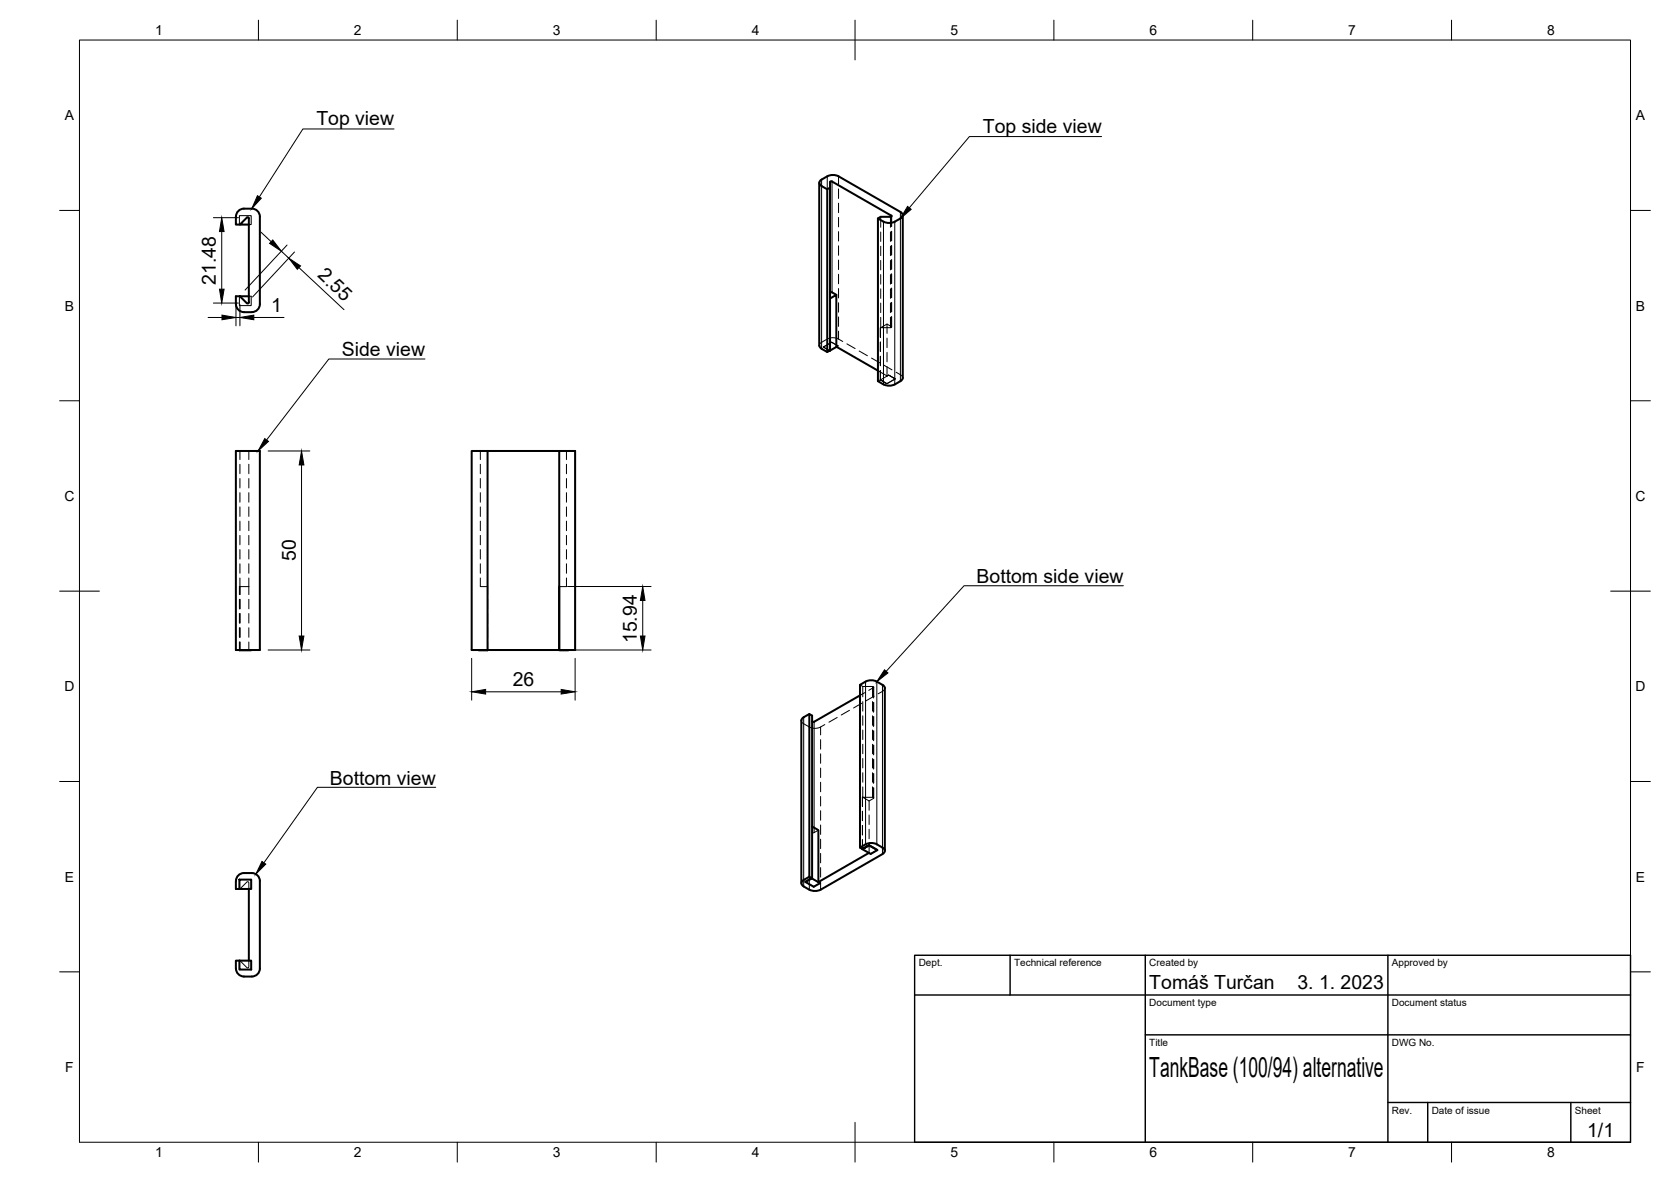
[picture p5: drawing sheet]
<svg xmlns="http://www.w3.org/2000/svg" width="420mm" height="297mm" viewBox="0 0 420 297" stroke-linecap="round" stroke-linejoin="round" font-family="sans-serif">
<g fill="none" stroke="#000" stroke-width=".25">
<path d="M20 10.1h390v276.9h-390zM65 5.1v5M115 5.1v5M165 5.1v5M215 5.1v10M265 5.1v5M315 5.1v5M365 5.1v5M99.1 32.4h-22.9l-11 17.1M277 34.3h-33.2l-15.2 17.9M15 52.9h5M53.7 54.7h6.3"/>
<path d="M55.8 54.7l.5 3.5h-1.1zM55.8 58.2v14.5M60.3 56.4h-.1v-2.2h3v2.2h-.6M64.7 49.2l1 .6-2.4 2.6zM65.6 58.3l2.6 2.4M206.6 45.1v42.6M208 44.3v3.3M209.2 45.6v27.9M210.8 44.3v2M210.8 47.5v2.4M210.8 51.1v2.3M210.8 54.6v2.4"/>
<path d="M210.8 58.2v2.4M221.4 54.5v2.6M221.4 58.3v2.4M222.1 55.7v40.9M223.9 54.5v2.6M223.9 58.3v2.4M224.1 54.2v2.7M224.1 58.1v2.4M224.2 54.3v2.6M224.2 58.1v2.4M225 55.7v40.9M226.4 53.3v42.5"/>
<path d="M228.2 51.9l.9 .7-2.7 2.3zM410 52.9h5M52.3 79.8h3.5M53.7 76.2h6.3M55.2 72.7h1.1l-.5 3.5zM55.8 79.2l3.5 .6-3.5 .6zM59.3 76.5v5.4M59.3 79.8h1M60.2 74.5v2.3h3v-2.3h-.6M60.3 79.8l3.5-.6v1.2zM60.3 76.5v5.4M63.8 79.8h7.6"/>
<path d="M68.6 60.3l2.1 2.8-2.9-1.9zM70.7 63.1l1.9 1.8M72.2 61.6l-10.6 11.3M72.6 64.9l3 1.9-.8 .9zM74 63.3l-10.5 11.3M75.2 67.3l11.3 10.5M210.8 61.8v2.4M210.8 65.3v2.4M210.8 68.9v2.4M210.8 72.5v2.4M210.8 76.1v2.4M210.8 79.6v2.4"/>
<path d="M221.4 61.9v2.3M221.4 65.5v2.3M221.4 69v2.4M221.4 72.6v2.4M221.4 76.2v2.4M221.4 79.7v2.6M223.9 61.9v2.3M223.9 65.5v2.3M223.9 69v2.4M223.9 72.6v2.4M223.9 76.2v2.4M223.9 79.7v2.6"/>
<path d="M224.1 61.7v2.4M224.1 65.3v2.4M224.1 68.8v2.4M224.1 72.4v2.4M224.1 76v2.4M224.1 79.6v2.4M224.2 61.7v2.4M224.2 65.3v2.4M224.2 68.8v2.4M224.2 72.4v2.4M224.2 76v2.4M224.2 79.6v2.6"/>
<path d="M106.8 90.2h-24.1l-15.7 20.4M207 87.2l1.6 .9M208.6 88.1h.1M209.1 86l1.6 .9M209.1 86l-2.1 1.2M210.3 87.1l.4-.2-1.6-.9-2.1 1.2 1.7 .9M210.7 87l-.4 .2M210.8 85.2a3.1 3.1 0 0 0-2.8 0l-1.6 1-.4 .6M210.8 85.2l1.1 .6M210.8 83.2v2M212.9 86.4l2.1 1.2M216 88.2l2.1 1.2"/>
<path d="M219.1 90l2.1 1.2M220.7 93.1l2.3 1.4M221.4 82.4l1.6-1 1.2 .7-.2 .2zM221.4 84.8v-2.4v2.4M221.4 95.4l1.6 1-1.6-.9M221.4 85.9v2.5M221.4 89.5v2.4M221.4 95.4l-.7 .4M222.2 91.8l2.1 1.1M223 94.5l.4-.3-2 1.3v-2.4v2.3M223 81.4v2.4M223 85v2.4"/>
<path d="M223 88.5v2.4M223 92.1v2.4M223.4 94.2l1.7 1-1.7-.9M225.1 95.2l-2.1 1.2 2.1-1.2M225.3 93.5a2.65 2.65 0 0 1 1.6 1.2l.1 .3M15 100.7h5M60.3 113.3v2.2M60.3 116.7v2.3M62.6 113.3v2.2M62.6 116.7v2.3M66.6 110.2l.9 .7-2.6 2.4zM67.4 113.3h10.5"/>
<path d="M75.8 113.3l.6 3.5h-1.2zM75.8 116.8v43M120.8 113.3v2.2M120.8 116.7v2.3M142.4 113.3v2.2M142.4 116.7v2.3M410 100.7h5M60.3 120.3v2.3M60.3 123.8v2.4M60.3 127.4v2.4M60.3 131v2.4M60.3 134.5v2.4"/>
<path d="M60.3 138.1v2.4M62.6 120.3v2.3M62.6 123.8v2.4M62.6 127.4v2.4M62.6 131v2.4M62.6 134.5v2.4M62.6 138.1v2.4M120.8 120.3v2.3M120.8 123.8v2.4M120.8 127.4v2.4M120.8 131v2.4M120.8 134.5v2.4"/>
<path d="M120.8 138.1v2.4M142.4 120.3v2.3M142.4 123.8v2.4M142.4 127.4v2.4M142.4 131v2.4M142.4 134.5v2.4M142.4 138.1v2.4M15 148.6h10M60.2 150.6v2.4M60.2 154.2v2.4M60.2 157.8v2.4M60.3 141.7v2.4"/>
<path d="M60.3 145.3v4.1M60.3 150.6v2.4M60.3 154.2v2.4M60.3 157.8v2.4M62.6 147.4h-2.4v2M62.6 141.7v2.4M62.6 145.3v4.1M62.6 150.6v2.4M62.6 154.2v2.4M62.6 157.8v2.4M75.2 159.8h1.2l-.6 3.6zM120.8 145.3v2.1h1.8v2"/>
<path d="M120.8 141.7v2.4M122.6 150.6v2.4M122.6 154.2v2.4M122.6 157.8v2.4M142.4 145.3v2.1h-1.8M142.4 141.7v2.4M142.7 147.4h21M161 159.8h1.2l-.6 3.6zM161.6 147.4l.6 3.5h-1.2zM161.6 150.9v8.9M282.5 147.2h-40.1l-19.6 21.5M405 148.6h10"/>
<path d="M60.2 161.3v2.1M60.3 161.3v2.1M62.6 161.3v2.1M67.4 163.4h10.5M118.6 173.8l3.5-.5v1.1zM118.6 165.4v10.5M122.1 173.8h19M122.6 161.3v2.1M140.6 163.4h.1M141.1 173.3l3.5 .5-3.5 .6zM142.7 163.4h21M144.6 165.4v10.5"/>
<path d="M213.6 178.5l-2.1 1.2M216.2 172.1l.7 .4M216.7 176.7l-2.1 1.2M216.9 172.5v2.6M216.9 176.3v2.4M216.9 179.9v2.4M216.9 172.5h2.5M217.4 174.1l-1.2 .7M217.6 171.3v40.9M219.4 172.5l.3 .2-1.3 .8M219.4 172.5v2.6M219.4 176.3v2.4"/>
<path d="M219.4 179.9v2.4M219.6 172.8v2.6M219.6 176.6v2.4M219.7 172.7v2.6M219.7 176.5v2.4M219.8 174.9l-2.1 1.2M220.5 171.3v40.9M221.9 172.1v42.5M222.4 168.3l.9 .8-2.8 2.2zM222.5 172.9l-.1 .3a2.65 2.65 0 0 1-1.6 1.2M15 196.4h5M109.6 197.9h-29.8l-13.4 18.9"/>
<path d="M201.5 181.1l.4 .6 1.6 1a3.1 3.1 0 0 0 2.8 0l1.1-.6M202.1 180.2v42.6M204.7 181.4v27.8M206.3 182.7v2M206.3 185.9v2.4M206.3 189.4v2.4M206.3 193v2.4M206.3 196.6v2.4M210.5 180.3l-2.1 1.2M216.9 183.5v2.4M216.9 187v2.4M216.9 190.6v2.4"/>
<path d="M216.9 194.2v2.4M216.9 197.7v2.7M219.4 183.5v2.4M219.4 187v2.4M219.4 190.6v2.4M219.4 194.2v2.4M219.4 197.7v2.7M219.6 180.2v2.4M219.6 183.8v2.3M219.6 187.3v2.4M219.6 190.9v2.4M219.6 194.5v2.4"/>
<path d="M219.6 198v2.7M219.7 180.1v2.3M219.7 183.6v2.4M219.7 187.2v2.4M219.7 190.8v2.4M219.7 194.4v2.3M219.7 197.9v2.6M410 196.4h5M65.9 216.5l.9 .7-2.5 2.5zM205.8 208.6l-1.2 .7-.4-.2M206.3 200.2v2.4M206.3 203.7v2.4"/>
<path d="M206.3 207.3v2.4M206.3 210.9v2.4M206.3 214.5v2.3M206.3 218v2.4M216.9 200.3l2.6 .1 .2 .2-1.2 .7zM216.9 202.7v-2.4v2.4M216.9 203.9v2.3M216.9 207.4v2.4M216.9 211v2.3M218.5 214.3l.4 .3M218.5 201.3v2.3M218.5 204.8v2.4"/>
<path d="M218.5 208.4v2.4M218.5 212v2.3M218.5 214.3h.1M220.6 213.6l-1.7 1M60.2 223.4l2-1.8 .4 .2v1.6M202.5 221.6l2.1 1.2 1.6-.9M203.5 220.3v3.3M204.6 222.8h.1M206.3 221.6v2M15 244.2h5M60.3 241.4l1.9 1.8 .4-.2v-1.6M410 244.2h5"/>
<path d="M65 287v5M115 287v5M165 287v5M215 282.1v9.9M265 287v5M315 287v5M365 287v5"/>
</g>
<g fill="none" stroke="#000" stroke-width=".51">
<path d="M61.3 52.4h2M61.3 52.4a2 2 0 0 0-2 2v2h1M62.6 54.9v21.1M62.6 54.9l-.2-.3-.3 .1-1.8 1.7h2.3M63.3 52.4a2 2 0 0 1 2 2v22a2 2 0 0 1-2 2M206 45.9v40.9l.2 .5 .4 .3M206.6 45.1a4 4 0 0 1 3.8-1l16 9.2a.86 .86 0 0 1 .6 .8 .86 .86 0 0 1-.6 .8 4.1 4.1 0 0 1-5.7 0M206.6 46.8l1.4 .8 .7-.4M206.6 45.1a.86 .86 0 0 0-.6 .8 .86 .86 0 0 0 .6 .8M208 47.6v40.9M224.1 54.2l-14.9-8.6h-.4l-.1 42.5-.7 .4-1.4-.8M227 54.1v40.9l-.2 .4-.4 .4a4.1 4.1 0 0 1-5.7 0v-40.9l.7-.4h2.7v-.3"/>
<path d="M60.2 74.5h2.4M61.3 78.5h2M62.6 76l-.4 .3-1.9-1.8h-1a3.7 3.7 0 0 0 .6 3.3l.9 .6h.5M208.7 75l1.6-.9v13l10.4 6M208.7 73.6l.5-.1 1.1 .6M208.6 88.1h.1M210.3 87.2l-1.7 .9M59.3 113.3h6v50.1h-6zM118.6 113.3h22v50.1h-22zM122.6 113.3v50.1h-2.2M140.6 113.3h4v50.1h-4M140.6 147.4v16h2.4"/>
<path d="M60.2 163.4h3M203.5 179.4v40.9M216.2 174.8l-11.5 6.6M201.5 181.1v40.9M201.5 181.1l.3-.7 1.7-1 .7 .4v40.9M204.2 181.2l.5 .2M61.3 219.4h2M61.3 219.4a2 2 0 0 0-2 2v2h.9M63.3 219.4a2 2 0 0 1 2 2v22a2 2 0 0 1-2 2M204.2 207.7l1.6 .9v13.1M216.2 213a4 4 0 0 1 5.7 0M216.9 213.3l2 1.3 1.7-1-2.1-1.2 2.1 1.2"/>
<path d="M216.9 213.3l1.6-.9-1.6 1M216.9 213.3l-.7-.3v-40.9a4.2 4.2 0 0 1 6.1 .4l.2 .4v40.9M218.5 214.3l-12.7 7.4M221.9 214.6l-15.6 9M221.9 213a.86 .86 0 0 1 .6 .8 .86 .86 0 0 1-.6 .8M60.2 221.1h3v2.3h-3zM62.6 223.4v18M202.5 221.6l2.1 1.2 1.6-.9-.4-.2M203.5 223.6l1.4 .3 1.4-.3M206.2 221.9l-2.1-1.2-1.6 .9 1.7-.9-.7-.4-1.4 .8a.87 .87 0 0 0-.6 .9 .87 .87 0 0 0 .6 .8l1.4 .8M60.2 241.4h3v2.3h-3zM60.3 241.4h-1a3.7 3.7 0 0 0 .6 3.4l.9 .5 .5 .1"/>
<path d="M61.3 245.4h2"/>
</g>
<path d="M230 240.1h180v46.9h-180zM230 250h180M254 240.1v9.9M288 240.1v46.9M349 240.1v46.9M288 260.1h122M349 277.1h61M359 277.1v9.9M395 277.1v9.9" fill="none" stroke="#000" stroke-width=".36"/>
<g fill="#000">
<path d="M55.8 54.7l.5 3.5h-1.1zM64.7 49.2l1 .6-2.4 2.6zM228.2 51.9l.9 .7-2.7 2.3zM55.2 72.7h1.1l-.5 3.5zM55.8 79.2l3.5 .6-3.5 .6zM60.3 79.8l3.5-.6v1.2zM68.6 60.3l2.1 2.8-2.9-1.9zM72.6 64.9l3 1.9-.8 .9zM66.6 110.2l.9 .7-2.6 2.4zM75.8 113.3l.6 3.5h-1.2zM75.2 159.8h1.2l-.6 3.6zM161.6 147.4l.6 3.5h-1.2z"/>
<path d="M161 159.8h1.2l-.6 3.6zM118.6 173.8l3.5-.5v1.1zM141.1 173.3l3.5 .5-3.5 .6zM222.4 168.3l.9 .8-2.8 2.2zM65.9 216.5l.9 .7-2.5 2.5z"/>
</g>
<text font-size="7" x="289" y="270.6">TankBase (100/94) alternative</text>
<g font-size="4.9">
<text x="79.5" y="31.4">Top view</text>
<text x="247.1" y="33.3">Top side view</text>
<text x="54.3" y="71.5" transform="rotate(-90 54.3 71.5)">21.48</text>
<text x="79.6" y="69.4" transform="rotate(43 79.6 69.4)">2.55</text>
<text x="68.2" y="78.4">1</text>
<text x="86" y="89.5">Side view</text>
<text x="74.4" y="141" transform="rotate(-90 74.4 141)">50</text>
<text x="245.6" y="146.5">Bottom side view</text>
<text x="160.1" y="161.6" transform="rotate(-90 160.1 161.6)">15.94</text>
<text x="128.9" y="172.4">26</text>
<text x="83" y="197.2">Bottom view</text>
<text x="289" y="248.5">Tomáš Turčan</text>
<text x="326.2" y="248.5">3. 1. 2023</text>
<text x="399.1" y="285.7">1/1</text>
</g>
<g font-size="3.5">
<text x="39" y="8.8">1</text>
<text x="89" y="8.8">2</text>
<text x="139" y="8.8">3</text>
<text x="189" y="8.8">4</text>
<text x="239" y="8.8">5</text>
<text x="289" y="8.8">6</text>
<text x="339" y="8.8">7</text>
<text x="389" y="8.8">8</text>
<text x="16.3" y="30.2">A</text>
<text x="411.3" y="30.2">A</text>
<text x="16.3" y="78">B</text>
<text x="411.3" y="78">B</text>
<text x="16.2" y="125.9">C</text>
<text x="411.2" y="125.9">C</text>
<text x="16.2" y="173.7">D</text>
<text x="411.2" y="173.7">D</text>
<text x="16.3" y="221.6">E</text>
<text x="411.3" y="221.6">E</text>
<text x="16.4" y="269.4">F</text>
<text x="411.4" y="269.4">F</text>
<text x="39" y="290.8">1</text>
<text x="89" y="290.8">2</text>
<text x="139" y="290.8">3</text>
<text x="189" y="290.8">4</text>
<text x="239" y="290.8">5</text>
<text x="289" y="290.8">6</text>
<text x="339" y="290.8">7</text>
<text x="389" y="290.8">8</text>
</g>
<g font-size="2.5">
<text x="231" y="242.9">Dept.</text>
<text x="255" y="242.9">Technical reference</text>
<text x="289" y="242.9">Created by</text>
<text x="350" y="242.9">Approved by</text>
<text x="289" y="252.8">Document type</text>
<text x="350" y="252.8">Document status</text>
<text x="289" y="262.9">Title</text>
<text x="350" y="262.9">DWG No.</text>
<text x="350" y="279.9">Rev.</text>
<text x="360" y="279.9">Date of issue</text>
<text x="396" y="279.9">Sheet</text>
</g>
</svg>
